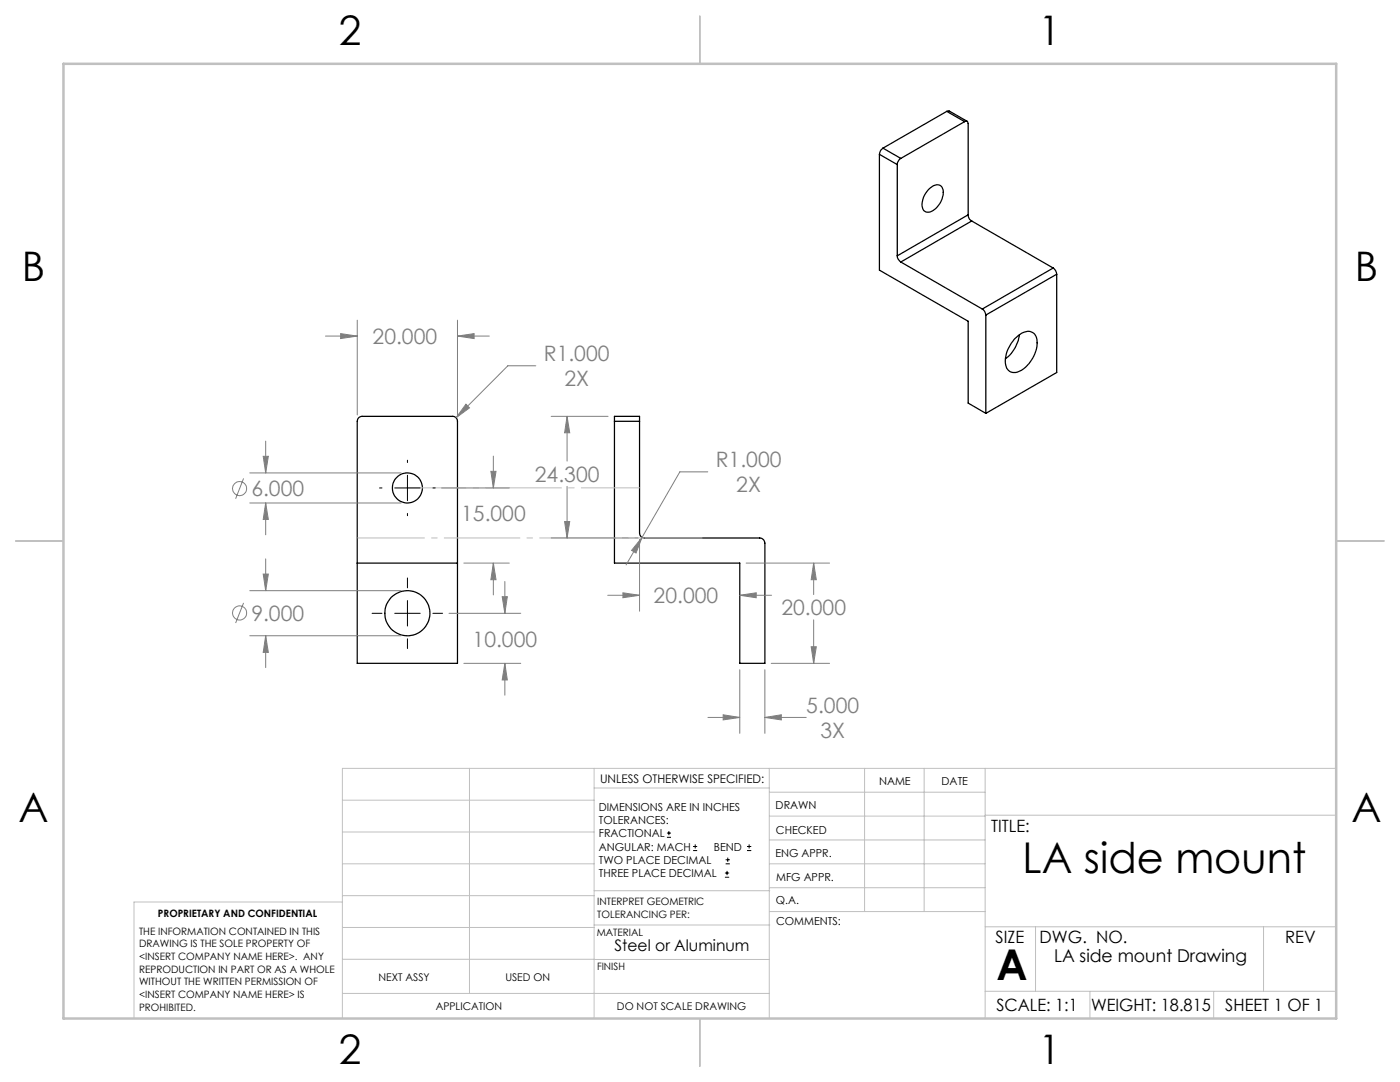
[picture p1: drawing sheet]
<svg xmlns="http://www.w3.org/2000/svg" width="279mm" height="216mm" viewBox="0 0 279 216" stroke-linecap="round" stroke-linejoin="round" font-family="sans-serif">
<g fill="none" stroke="#000" stroke-width=".25">
<path d="M175.5 30.8v23.1l17.7 10.2v16.3l3.5 2.1M175.5 30.8l3.6 2M176.2 29.6a1.6 1.6 0 0 0-.7 1.2M176.2 29.6l3.6 2M179.1 32.8v18.2M179.8 31.6a1.6 1.6 0 0 0-.7 1.2M185.5 37.7a1.78 1.78 0 0 1 2.4-.5 3.5 3.5 0 0 1-1 4.2 1.92 1.92 0 0 1-2.5 .7 3.4 3.4 0 0 1 .8-4.2zM188.9 22.2h.5l3.6 2M188.9 22.2l-12.7 7.4M188.9 22.2l3.6 2.1M192.5 24.3a.42 .42 0 0 1 .5-.1 .42 .42 0 0 1 .2 .5v18.2M192.5 24.3l-12.7 7.3"/>
<path d="M179.1 51a1.6 1.6 0 0 0 .7 1.3M179.8 52.3l16.2 9.4M193.2 42.9a1.38 1.38 0 0 0 .7 1.2M193.2 42.9l-14.1 8.1M193.9 44.1l-14.1 8.2M193.9 44.1l16.3 9.4M210.2 53.5a1.6 1.6 0 0 1 .7 1.2M210.2 53.5l-14.2 8.2M210.9 54.7l-14.2 8.2M210.9 54.7v19.6l-14.2 8.2M196 61.7a1.62 1.62 0 0 1 .7 1.2M196.7 62.9v19.6"/>
<path d="M202.7 67.5a2.99 2.99 0 0 1 3.4-1.1 3.1 3.1 0 0 1 .7 3.5 6.4 6.4 0 0 1-4.1 4.4 1.85 1.85 0 0 1-2.1-2.1 6.8 6.8 0 0 1 2.1-4.7zM203.4 66.8a7.3 7.3 0 0 1-2.7 4.8M71.6 83.4l.5-.3h18.2a.96 .96 0 0 1 1 1v48.3h-20v-48.3zM122.6 84.1v28.3h25v20h5v-24a1.09 1.09 0 0 0-1-1h-23a.96 .96 0 0 1-1-1v-22.3M122.6 84.1v-1h5v1M122.6 84.1h5M71.3 112.4h20"/>
<circle cx="81.3" cy="97.4" r="3"/>
<circle cx="81.3" cy="122.4" r="4.5"/>
</g>
<g fill="none" stroke="#808080" stroke-width=".2">
<path d="M64.9 67.1h6.4M68 66.6l3.3 .5-3.3 .5zM71.3 63.9v18.9M91.3 67.1l3.3-.5v1zM91.3 63.9v18.9M91.3 67.1h6.3M106.9 73h-5.5l-10.4 10.4M48.6 95.5l-1.6 4M49.8 94.4h30.2M52.5 91.1h1.1l-.6 3.3zM53 88v6.4M88.1 97.4h13.5"/>
<path d="M93 80.6l.7 .8-2.7 2zM98 94.1h1l-.5 3.3zM98.5 91v6.4M110 83.1h11.4M113.2 83.1l.5 3.3h-1zM113.2 83.1v8.9M113.2 97v10.4M141.3 94.2h-5.6l-7.6 13M49.8 117.9h30.2M49.8 100.4h30.2M52.5 114.5h1.1l-.6 3.4zM53 100.4l.6 3.2h-1.1z"/>
<path d="M53 100.4v6.3M53 111.5v6.4M92.6 112.4h9M98.5 112.4l.5 3.3h-1zM98.5 112.4v6.3M100.2 119.1h1l-.4 3.3zM100.8 116v6.4M110 107.4h17.4M112.7 104.1h1l-.5 3.3zM121.3 118.8h6.3M124.3 118.3l3.3 .5-3.3 .5zM127.6 107.6v14.4"/>
<path d="M128.1 107.2l-1.2 3.1-.9-.5zM128.1 107.2l-3.1 5.5M147.6 118.8l3.3-.5v1zM147.6 118.8h6.4M148.9 112.4h16.7M162.4 112.4l.5 3.3h-1zM162.4 112.4v6.2M48.6 120.3l-1.6 4M49.8 126.9h30.2M53 126.9l.6 3.3h-1.1zM53 126.9v6.3M89.6 122.4h14.3"/>
<path d="M92.6 132.4h11.3M100.8 132.4l.4 3.3h-1zM100.8 132.4v6.3M147.6 133.6v12.7M152.6 133.6v12.7M153.9 132.4h11.7M161.9 129h1l-.5 3.4zM162.4 123.7v8.7M141.3 143.2h6.3M144.3 142.6l3.3 .6-3.3 .5zM152.6 143.2l3.3-.6v1.1zM152.6 143.2h8.3"/>
<circle cx="47.8" cy="97.5" r="1.4"/>
<circle cx="47.8" cy="122.3" r="1.4"/>
</g>
<g fill="none" stroke="#000" stroke-width=".2">
<path d="M75.7 97.4h.5M78.8 97.4h5.1M81.3 91.8v.5M81.3 94.8v5.1M86.4 97.4h.5M81.3 102.4v.5M81.3 115.3v2M81.3 119.8v5.1M74.3 122.4h1.9M78.8 122.4h5.1M81.3 127.5v1.9M86.4 122.4h1.9"/>
<path d="M133.1 167.1h.8M133.1 166.2h.8M133.5 165.8v.9M138.3 169.7h.8M138.3 168.9h.8M138.7 168.5v.8M144.7 175h.8M144.7 174.2h.8M144.8 172.4h.9M144.8 171.6h.9M145.1 173.8v.8M145.2 171.1v.9"/>
<path d="M149.1 169.7h.8M149.1 168.9h.8M149.5 168.5v.8"/>
</g>
<path d="M140.2 107.3h-68.9" fill="none" stroke="#c0c0c0" stroke-width=".2" stroke-dasharray="15.2 1.3 1.3 1.3" stroke-dashoffset="1.8" stroke-linecap="butt"/>
<path d="M81.3 97.3h46.4" fill="none" stroke="#c0c0c0" stroke-width=".2" stroke-dasharray="15.2 1.3 1.3 1.3" stroke-dashoffset="3.5" stroke-linecap="butt"/>
<g fill="none" stroke="#c0c0c0" stroke-width=".2">
<path d="M68.3 159.7h50.3M93.7 153.3v44.9M118.6 153.3v49.9M118.6 157.2h34.9M153.5 153.3v49.9M153.5 158.1h43.1M172.5 153.3v28.6M184.4 153.3v28.6M196.6 153.3v49.9M266.7 153.3h-198.4v49.9M68.3 178.7h50.3M68.3 172.4h50.3"/>
<path d="M68.3 166h50.3M68.3 180h-41.6v23.2M118.6 177.7h35M153.5 167.6h43.1M153.5 162.8h43.1M153.5 172.4h43.1M153.5 177.1h43.1M196.6 162.7h70.1M68.3 198.2h85.2M68.3 191.4l85.2 .1M68.3 185.1h50.3M118.6 184.6h35"/>
<path d="M153.6 181.9h43M196.6 197.8h70.1M196.6 184.9h70.1M206.7 184.9v12.9M217.5 197.8v5.4M242.2 197.8v5.4M252.2 184.9v12.9"/>
</g>
<path d="M139.7 3.2v9.5M3.1 107.9h9.6M266.7 107.9h9.5M139.7 203.2v9.6" fill="none" stroke="#c0c0c0" stroke-width=".25"/>
<path d="M12.7 12.7h254v190.5h-254z" fill="none" stroke="#c0c0c0" stroke-width=".5"/>
<path d="M128.1 107.2l-2.1 2.6 .9 .5zM152.6 143.2l3.3-.6v1.1zM144.3 142.6l3.3 .6-3.3 .5zM162.4 112.4l.5 3.3h-1zM161.9 129h1l-.5 3.4zM147.6 118.8l3.3-.5v1zM124.3 118.3l3.3 .5-3.3 .5zM112.7 104.1h1l-.5 3.3zM113.2 83.1l.5 3.3h-1zM93 80.6l-2 2.8 2.7-2zM52.5 114.5h1.1l-.6 3.4zM53 126.9l.6 3.3h-1.1zM52.5 91.1h1.1l-.6 3.3zM53 100.4l.6 3.2h-1.1zM68 66.6l3.3 .5-3.3 .5zM91.3 67.1l3.3-.5v1zM100.2 119.1h1l-.4 3.3zM100.8 132.4l.4 3.3h-1zM98 94.1h1l-.5 3.3zM98.5 112.4l.5 3.3h-1z" fill="#808080"/>
<g font-size="8.5">
<text x="204.1" y="174.2">LA side mount</text>
<text x="198.9" y="195.5">A</text>
</g>
<g font-size="8.1">
<text x="67.6" y="8.9">2</text>
<text x="207.3" y="8.9">1</text>
<text x="4.4" y="56.2">B</text>
<text x="270.4" y="56.2">B</text>
<text x="3.7" y="164.1">A</text>
<text x="269.7" y="164.1">A</text>
<text x="67.6" y="212.4">2</text>
<text x="207.3" y="212.4">1</text>
</g>
<g font-size="4.2" fill="#808080">
<text x="74.4" y="68.6">20.000</text>
<text x="108.5" y="72.1">R1.000</text>
<text x="112.6" y="77.1">2X</text>
<text x="142.8" y="93.2">R1.000</text>
<text x="50.2" y="99">6.000</text>
<text x="106.7" y="96.1">24.300</text>
<text x="146.9" y="98.3">2X</text>
<text x="92" y="103.9">15.000</text>
<text x="50.2" y="123.8">9.000</text>
<text x="130.4" y="120.4">20.000</text>
<text x="156" y="122.7">20.000</text>
<text x="94.3" y="129.1">10.000</text>
<text x="160.9" y="142.2">5.000</text>
<text x="163.7" y="147.3">3X</text>
</g>
<text font-size="3.5" x="210.4" y="191.9">LA side mount Drawing</text>
<g font-size="3.4">
<text x="197.8" y="166">TITLE:</text>
<text x="198.7" y="188.1">SIZE</text>
<text x="207.5" y="188.1">DWG. NO.</text>
<text x="256.5" y="188.2">REV</text>
<text x="198.8" y="201.7">SCALE: 1:1</text>
<text x="217.7" y="201.8">WEIGHT: 18.815</text>
<text x="244.5" y="201.7">SHEET 1 OF 1</text>
</g>
<text font-size="3.2" x="122.6" y="189.8">Steel or Aluminum</text>
<text font-size="2.4" x="119.8" y="156.2">UNLESS OTHERWISE SPECIFIED:</text>
<g font-size="2.2">
<text x="119.5" y="161.8">DIMENSIONS ARE IN INCHES</text>
<text x="154.8" y="161.4">DRAWN</text>
<text x="175.4" y="156.6">NAME</text>
<text x="187.9" y="156.7">DATE</text>
<text x="119.5" y="164.4">TOLERANCES:</text>
<text x="119.5" y="167.1">FRACTIONAL</text>
<text x="154.9" y="166.3">CHECKED</text>
<text x="119.5" y="169.7">ANGULAR: MACH</text>
<text x="119.5" y="172.4">TWO PLACE DECIMAL</text>
<text x="142.5" y="169.7">BEND</text>
<text x="154.8" y="171">ENG APPR.</text>
<text x="119.5" y="175">THREE PLACE DECIMAL</text>
<text x="154.9" y="175.7">MFG APPR.</text>
<text x="154.9" y="180.4">Q.A.</text>
<text x="154.9" y="184.6">COMMENTS:</text>
</g>
<g font-size="2.1">
<text x="75.5" y="195.7">NEXT ASSY</text>
<text x="100.9" y="195.7">USED ON</text>
<text x="86.9" y="201.5">APPLICATION</text>
<text x="123.1" y="201.6">DO NOT SCALE DRAWING</text>
</g>
<g font-size="2">
<text x="31.5" y="182.9">PROPRIETARY AND CONFIDENTIAL</text>
<text x="119.2" y="180.6">INTERPRET GEOMETRIC</text>
<text x="119.2" y="183.1">TOLERANCING PER:</text>
<text x="27.8" y="186.5">THE INFORMATION CONTAINED IN THIS</text>
<text x="27.8" y="189">DRAWING IS THE SOLE PROPERTY OF</text>
<text x="27.8" y="191.6">&lt;INSERT COMPANY NAME HERE&gt;. ANY</text>
<text x="119.1" y="186.7">MATERIAL</text>
<text x="27.8" y="194.1">REPRODUCTION IN PART OR AS A WHOLE</text>
<text x="27.8" y="196.6">WITHOUT THE WRITTEN PERMISSION OF</text>
<text x="119.1" y="193.5">FINISH</text>
<text x="27.8" y="199.1">&lt;INSERT COMPANY NAME HERE&gt; IS</text>
<text x="27.8" y="201.7">PROHIBITED.</text>
</g>
</svg>
